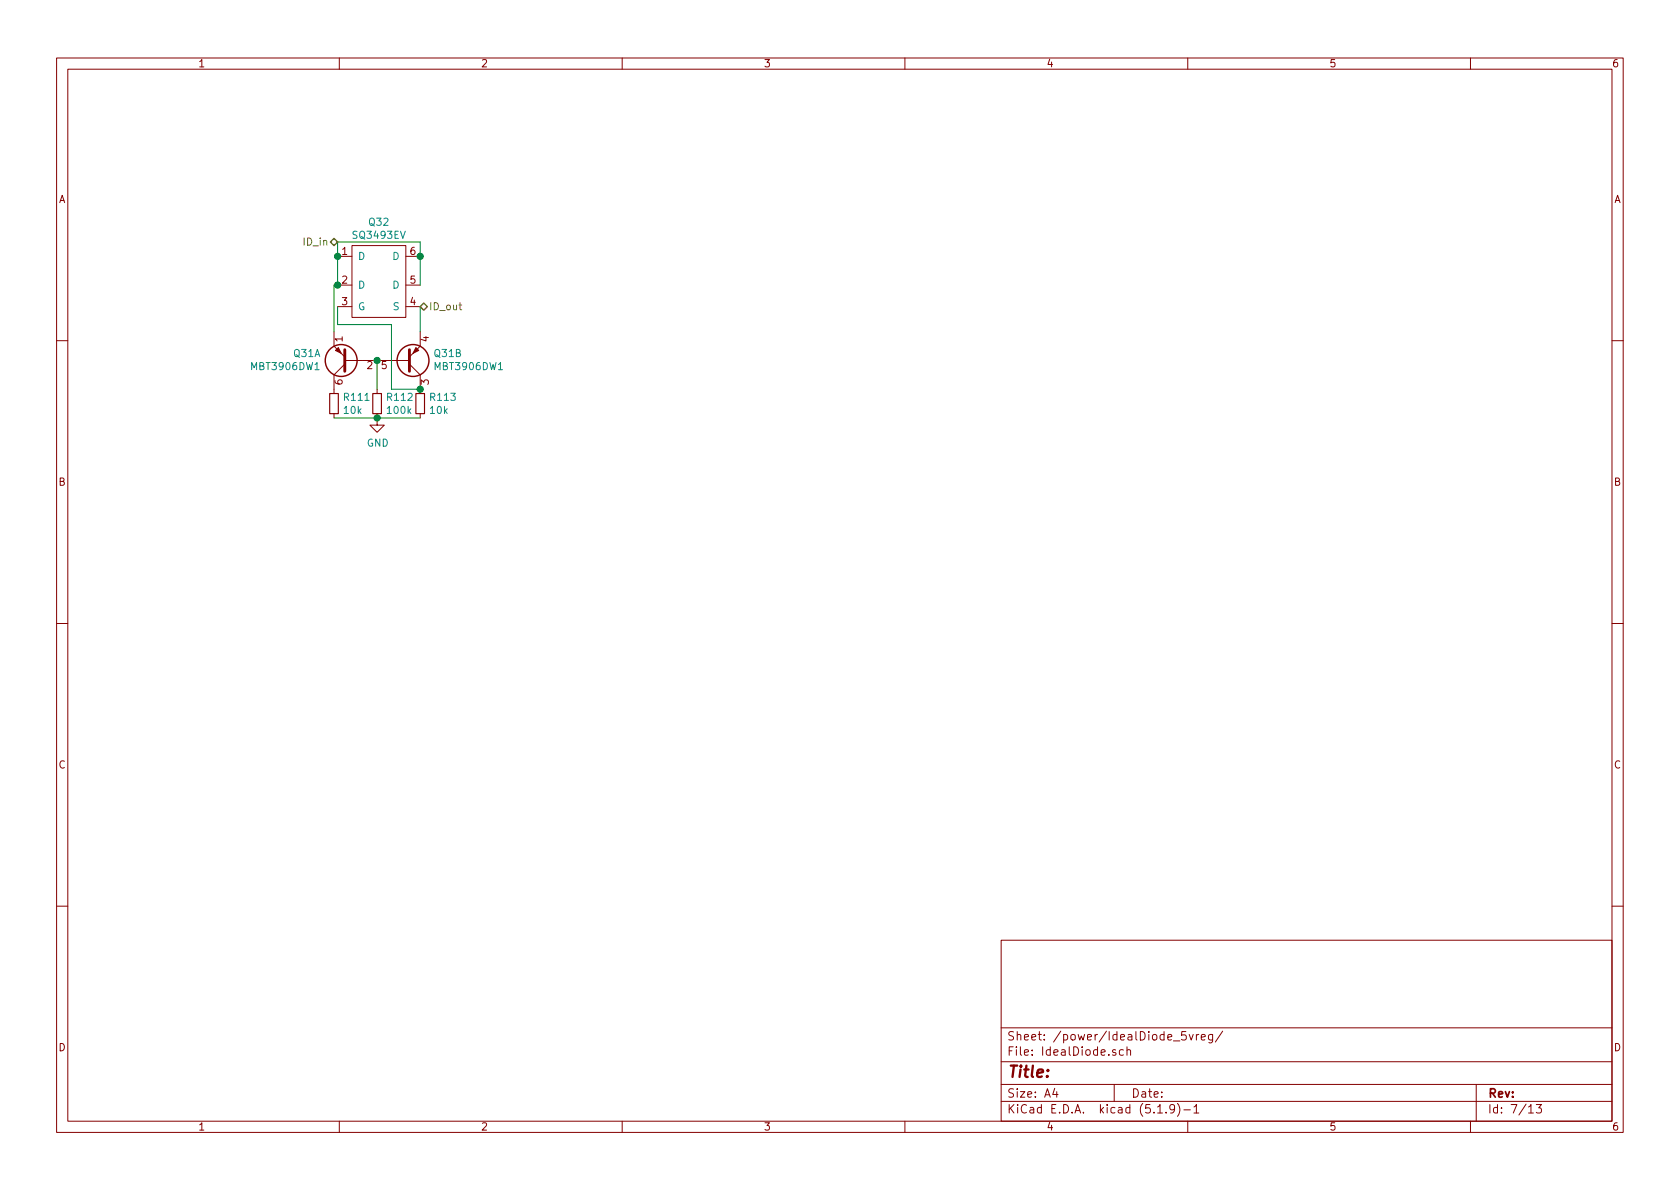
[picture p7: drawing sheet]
<svg xmlns="http://www.w3.org/2000/svg" width="297mm" height="210mm" viewBox="0 0 297 210" stroke-linecap="round" stroke-linejoin="round" font-family="sans-serif">
<g fill="none" stroke="#840000" stroke-width=".18">
<path d="M10 10.3h277v189.9h-277zM12 12.2h273v186.1h-273zM60 10.3v1.9M110 10.3v1.9M160 10.3v1.9M210 10.3v1.9M260 10.3v1.9M59.1 58.7v2.5l1.9 1.9M59.7 45.3h2.5M59.7 50.4h2.5M59.7 54.2h2.5M62.2 43.4h9.6v12.7h-9.6z"/>
<path d="M71.8 45.3h2.5M71.8 50.4h2.5M71.8 54.2h2.5M74.3 58.7v2.5l-1.9 1.9M10 60.2h2M59.1 73.1v.8M61 63.7h11.4M61 64.4l-1.9 1.9v3.3M66.7 73.1v2.1h1.2l-1.2 1.2-1.3-1.2h1.3M66.7 68.8v.8M72.4 64.4l1.9 1.9v3.3M74.3 73.1v.8"/>
<path d="M285 60.2h2M10 110.3h2M285 110.3h2M10 160.2h2M177 166.3h108v32h-108zM285 160.2h2M60 198.3v1.9M110 198.3v1.9M160 198.3v1.9M177 194.8h108M177 191.8h108M177 187.8h108"/>
<path d="M177 181.8h108M186.5 192.5l-.4 1h1M186.8 193v1M197 191.8v3M197.3 185.7l-.4-.1-.2 .2 .1 .2 .5 .2v.3h-.6M198.6 185.7l-.4-.1-.3 .3 .1 .6 .2 .1 .4-.1M199.3 185.7l.2-.1 .3 .1 .1 .9M199.3 185.1v1.5M204.7 196.8h.8M206.2 196.7v.1M207.7 196l-.1 .1a.48 .48 0 0 1-.6 .1l-.2-.2 .2-.6a.48 .48 0 0 1 .6 .1 1.27 1.27 0 0 1-.2 1.2l-.4 .1M208.2 195.1a1.71 1.71 0 0 1 0 2.3"/>
<path d="M209.3 196.3h1.2M209.7 182.4h-.7l-.1 .7 .2-.1 .5 .1 .2 .2-.1 .5-.2 .1-.6-.1M210 198.3v1.9M210.3 182.9l.3 1 .4-1M211.1 195.8l.4-.5v1.5M211.1 196.8h.9M211.5 182.9v1M212 182.9l-.5 .3M212.4 183.4l.7-.1-.1-.3-.4-.1-.2 .2 .1 .7h.5M214.4 182.9v1.2l-.3 .3-.4-.1M214.4 183l-.4-.1-.3 .3v.6l.3 .1 .4-.1M216.2 182.3l-1.3 2"/>
<path d="M260 198.3v1.9M261 191.8v6.5M270.3 195.8l.4-.5v1.5M270.3 196.8h.8M271.6 195.3h.9l-.4 .6 .4 .1v.7l-.2 .1-.7-.1"/>
</g>
<g fill="none" stroke="#840000" stroke-width=".25">
<circle cx="60.3" cy="63.7" r="2.82"/>
<circle cx="73" cy="63.7" r="2.82"/>
</g>
<path d="M61 61.8v3.9M72.4 61.8v3.9" fill="none" stroke="#840000" stroke-width=".51"/>
<g fill="#840000" stroke="#840000" stroke-width=".18">
<path d="M73.5 61.5l.5 .5-1 .5z"/>
<path d="M59.3 62l.5-.5 .5 1z"/>
</g>
<path d="M58.3 69.6h1.5v3.5h-1.5zM65.9 69.6h1.5v3.5h-1.5zM73.5 69.6h1.6v3.5h-1.6z" fill="none" stroke="#840000" stroke-width=".2"/>
<path d="M59.7 54.2v3.2h9.5v11.4h5.1M74.3 50.4v-7.6h-14.6v7.6h-.6v8.3M74.3 54.2v4.5M59.1 73.9h15.2M66.7 63.7v5.1" fill="none" stroke="#008400" stroke-width=".18"/>
<path d="M58.4 42.8l.7-.6 .6 .6-.6 .6zM74.3 54.2l.6-.6 .7 .6-.7 .7z" fill="none" stroke="#848400" stroke-width=".25"/>
<path d="M81.2 53.9h.4M81.3 53.5v1.1l.3 .2" fill="none" stroke="#848400" stroke-width=".18"/>
<g fill="#008400" stroke="#008400" stroke-width=".25">
<circle cx="59.7" cy="50.4" r=".51"/>
<circle cx="74.3" cy="45.3" r=".51"/>
<circle cx="59.7" cy="45.3" r=".51"/>
<circle cx="74.3" cy="68.8" r=".51"/>
<circle cx="66.7" cy="73.9" r=".51"/>
<circle cx="66.7" cy="63.7" r=".51"/>
</g>
<text font-size="2.8" fill="#840000" x="178" y="190.5">Title:</text>
<g font-size="2.1" fill="#840000">
<text x="178" y="184">Sheet: /power/IdealDiode_5vreg/</text>
<text x="178" y="186.7">File: IdealDiode.sch</text>
<text x="178" y="196.9">KiCad E.D.A. kicad (5.1.9)-1</text>
<text x="178" y="194.1">Size: A4</text>
<text x="200" y="194.1">Date:</text>
<text x="263" y="194.1">Rev:</text>
<text x="263" y="196.9">Id: 7/13</text>
</g>
<g font-size="1.8" fill="#840000">
<text x="35" y="11.9">1</text>
<text x="85" y="11.9">2</text>
<text x="135" y="11.9">3</text>
<text x="185" y="11.9">4</text>
<text x="235" y="11.9">5</text>
<text x="285" y="11.9">6</text>
<text x="10.4" y="35.9">A</text>
<text x="285.4" y="35.9">A</text>
<text x="60.5" y="45.1">1</text>
<text x="72.5" y="45.1">6</text>
<text x="60.5" y="50.2">2</text>
<text x="60.5" y="54">3</text>
<text x="72.5" y="54">4</text>
<text x="72.5" y="50.2">5</text>
<text x="60.6" y="60.4" transform="rotate(-90 60.6 60.4)">1</text>
<text x="64.9" y="65.3">2</text>
<text x="67.5" y="65.3">5</text>
<text x="75.8" y="60.4" transform="rotate(-90 75.8 60.4)">4</text>
<text x="60.6" y="68" transform="rotate(-90 60.6 68)">6</text>
<text x="75.8" y="68" transform="rotate(-90 75.8 68)">3</text>
<text x="10.4" y="85.9">B</text>
<text x="285.4" y="85.9">B</text>
<text x="10.4" y="135.9">C</text>
<text x="285.4" y="135.9">C</text>
<text x="10.4" y="185.9">D</text>
<text x="285.4" y="185.9">D</text>
<text x="35" y="199.9">1</text>
<text x="85" y="199.9">2</text>
<text x="135" y="199.9">3</text>
<text x="185" y="199.9">4</text>
<text x="235" y="199.9">5</text>
<text x="285" y="199.9">6</text>
</g>
<g font-size="1.8" fill="#008484">
<text x="65.3" y="39.9">Q32</text>
<text x="62.6" y="42.2">SQ3493EV</text>
<text x="63.2" y="46">D</text>
<text x="69.5" y="46">D</text>
<text x="63.2" y="51">D</text>
<text x="69.5" y="51">D</text>
<text x="63.2" y="54.9">G</text>
<text x="69.6" y="54.9">S</text>
<text x="44.6" y="65.5">MBT3906DW1</text>
<text x="51.9" y="63.1">Q31A</text>
<text x="76.9" y="63.1">Q31B</text>
<text x="77" y="65.5">MBT3906DW1</text>
<text x="61" y="70.9">R111</text>
<text x="68.6" y="70.9">R112</text>
<text x="76.2" y="70.9">R113</text>
<text x="60.9" y="73.2">10k</text>
<text x="68.6" y="73.2">100k</text>
<text x="76.1" y="73.2">10k</text>
<text x="64.8" y="79">GND</text>
</g>
<g font-size="1.8" fill="#848400">
<text x="53.8" y="43.4">ID_in</text>
<text x="75.8" y="54.9">ID_out</text>
</g>
</svg>
